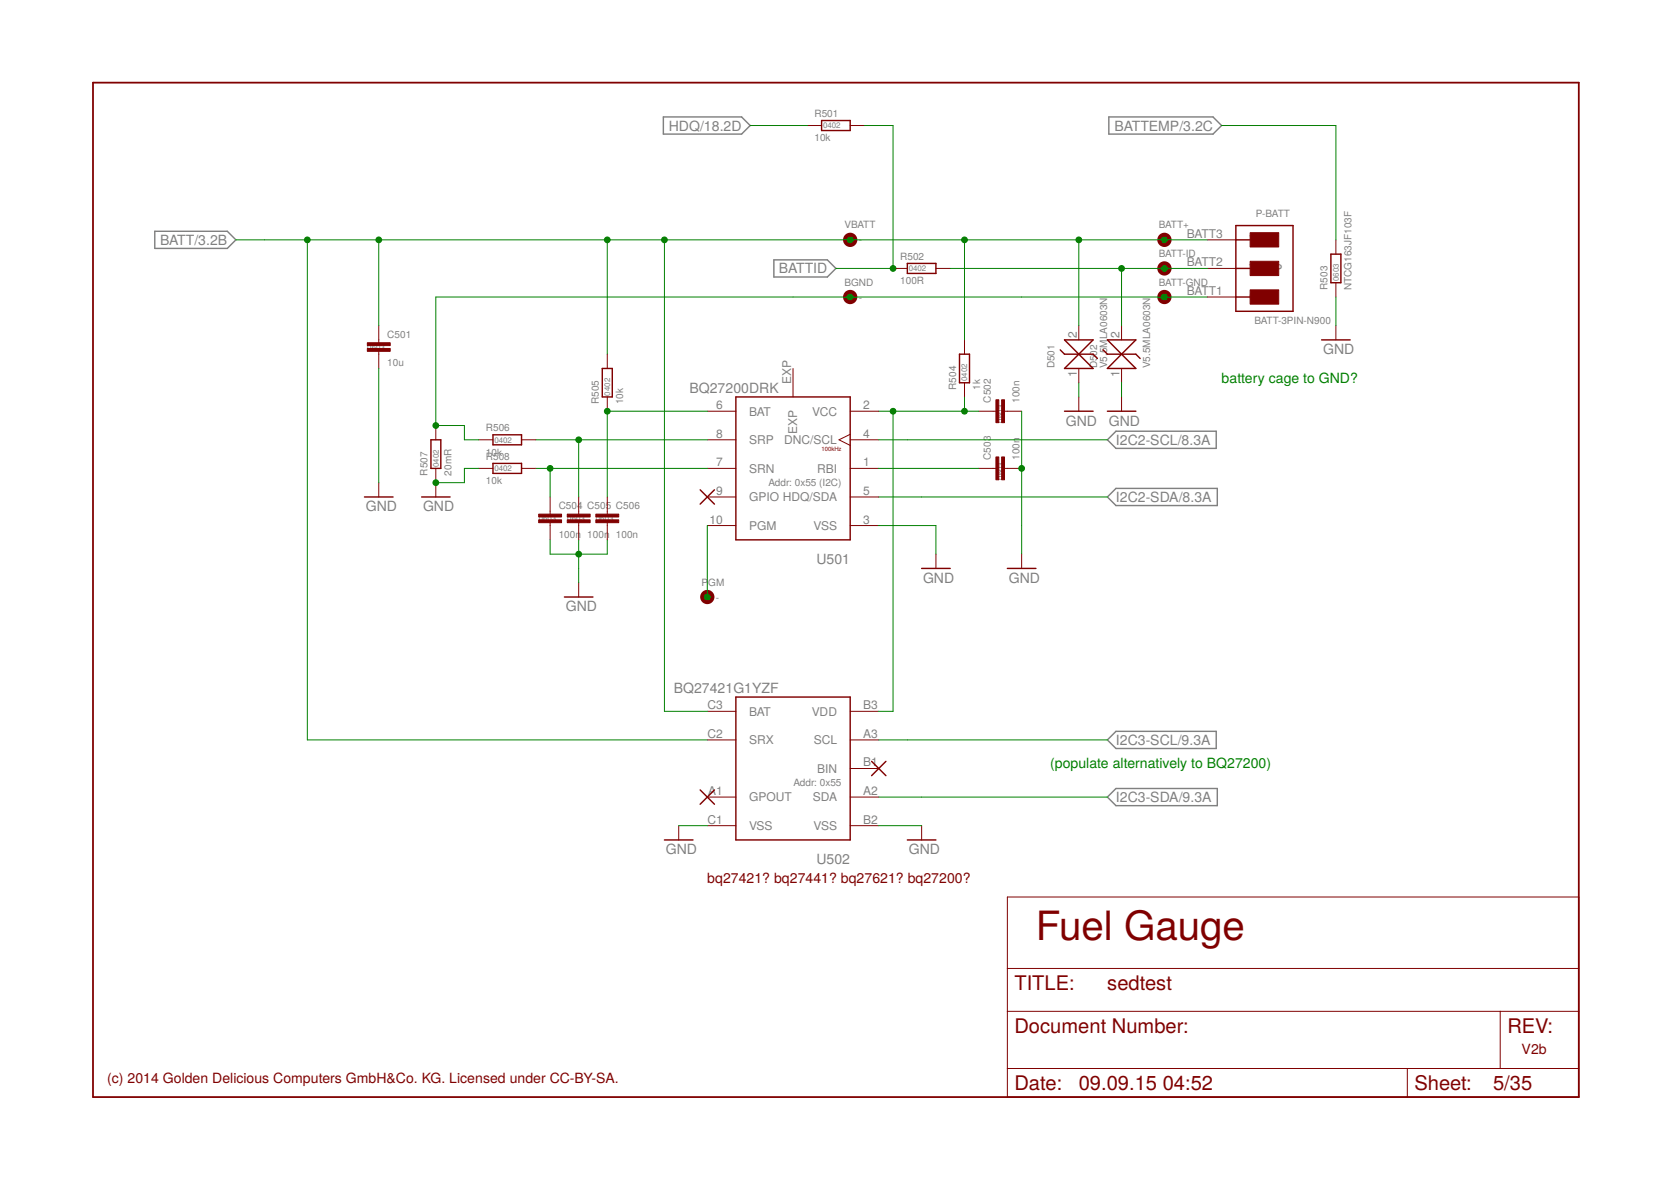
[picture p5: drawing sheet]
<svg xmlns="http://www.w3.org/2000/svg" width="297mm" height="210mm" viewBox="0 0 297 210" stroke-linecap="round" stroke-linejoin="round" font-family="sans-serif">
<path d="M117.9 20.8h13.9l1.5 1.5-1.5 1.5h-13.9zM197.1 20.8h18.5l1.5 1.5-1.5 1.5h-18.5zM27.5 41.1h12.9l1.5 1.5-1.5 1.6h-12.9zM137.6 46.2h9.5l1.5 1.5-1.5 1.5h-9.5zM196.8 78.2l1.6-1.6h17.8v3.1h-17.8zM196.8 88.3l1.6-1.5h18v3.1h-18zM196.8 131.5l1.6-1.5h17.8v3h-17.8zM196.8 141.7l1.6-1.6h18v3.1h-18z" fill="none" stroke="#808080" stroke-width=".25"/>
<path d="M16.5 14.7h264.1v180.3h-264.1z" fill="none" stroke="#800000" stroke-width=".32"/>
<g fill="none" stroke="#800000" stroke-width=".18">
<path d="M143.5 22.3h2.5M151.1 22.3h2.6M67.3 57.9v3M158.7 47.7h2.6M166.4 47.7h2.5M191.8 57.9v2.5M199.4 57.9v2.5M214.6 42.6h5.1M214.6 47.7h5.1M214.6 52.8h5.1M237.5 42.6v2.6M237.5 50.2v2.6"/>
<path d="M237.5 57.9v2.5M67.3 62.4v3.1M77.5 75.6v2.6M85.1 78.2h2.5M92.7 78.2h2.5M107.9 62.9v2.6M107.9 70.5v2.6M125.7 73.1h5.1M125.7 78.2h5.1M141 65.5v5M151.1 73.1h5.1M151.1 78.2h5.1"/>
<path d="M151.1 77.2l-2 1 2 1M171.4 60.4v2.5M171.4 68v2.5M174 73.1h3M178.6 73.1h3M191.8 65.5v2.5M191.8 70.5v2.6M199.4 65.5v2.5M199.4 70.5v2.6M67.3 85.8v2.5M77.5 83.2v5.1M85.1 83.2h2.5"/>
<path d="M92.7 83.2h2.5M97.8 88.3v3.1M97.8 92.9v3M102.9 88.3v3.1M102.9 92.9v3M107.9 88.3v3.1M107.9 92.9v3M125.7 83.2h5.1M125.7 88.3h5.1M125.7 93.4h5.1M151.1 83.2h5.1M151.1 88.3h5.1"/>
<path d="M151.1 93.4h5.1M166.4 98.5v2.5M174 83.2h3M178.6 83.2h3M181.6 98.5v2.5M102.9 103.6v2.5M125.7 126.4h5.1M125.7 131.5h5.1M151.1 126.4h5.1M151.1 131.5h5.1M151.1 136.6h5.1M120.6 146.7v2.6"/>
<path d="M125.7 141.7h5.1M125.7 146.7h5.1M151.1 141.7h5.1M151.1 146.7h5.1M163.8 146.7v2.6M179.1 159.4h101.5v35.6h-101.5zM179.1 179.7h101.5M179.1 172.1h101.5M266.7 179.7v10.2M179.1 189.9h101.5M250.2 189.9v5.1"/>
</g>
<g fill="none" stroke="#800000" stroke-width=".25">
<path d="M146 21.4h5.1v1.8h-5.1zM161.3 46.8h5.1v1.8h-5.1zM219.7 40.1h10.1v15.2h-10.1zM219.7 42.6h2.5M219.7 47.7h2.5M219.7 52.8h2.5M236.6 45.2h1.8v5h-1.8zM76.6 78.2h1.8v5h-1.8zM87.6 77.3h5.1v1.8h-5.1zM107.1 65.5h1.7v5h-1.7zM130.8 70.5h20.3v25.4h-20.3zM170.6 62.9h1.7v5.1h-1.7z"/>
<path d="M188.5 62.2l.7 .7h5.1l.8 .8M189.2 60.4h5.1l-5.1 5.1h5.1zM189.2 73.1h5.1M196.1 62.2l.7 .7h5.1l.8 .8M196.8 60.4h5.1l-2.5 2.5zM196.8 73.1h5.1M199.4 62.9l2.5 2.6h-5.1zM234.9 60.4h5.1M64.8 88.3h5.1M75 88.3h5M87.6 82.4h5.1v1.7h-5.1zM124.5 87.1l2.5 2.5"/>
<path d="M127 87.1l-2.5 2.5M100.3 106.1h5.1M163.8 101h5.1M179.1 101h5M130.8 123.9h20.3v25.4h-20.3zM154.9 135.3l2.6 2.6M157.5 135.3l-2.6 2.6M118.1 149.3h5.1M124.5 140.4l2.5 2.5M127 140.4l-2.5 2.5M161.3 149.3h5.1"/>
</g>
<g fill="#800000" stroke="#800000" stroke-width=".18">
<path d="M222.2 41.4h5.1v2.5h-5.1z"/>
<path d="M222.2 46.4h5.1v2.6h-5.1z"/>
<path d="M222.2 51.5h5.1v2.6h-5.1z"/>
<path d="M65.3 61.9h4.1v.5h-4.1z"/>
<path d="M65.3 60.9h4.1v.5h-4.1z"/>
<path d="M95.8 92.4h4v.5h-4z"/>
<path d="M95.8 91.4h4v.5h-4z"/>
<path d="M100.8 92.4h4.1v.5h-4.1z"/>
<path d="M100.8 91.4h4.1v.5h-4.1z"/>
<path d="M105.9 92.4h4.1v.5h-4.1z"/>
<path d="M105.9 91.4h4.1v.5h-4.1z"/>
<path d="M178.1 71.1h.5v4h-.5z"/>
<path d="M177 71.1h.5v4h-.5z"/>
<path d="M178.1 81.2h.5v4.1h-.5z"/>
<path d="M177 81.2h.5v4.1h-.5z"/>
</g>
<g fill="none" stroke="#800000" stroke-width="1.3">
<circle cx="151.1" cy="52.8" r=".64"/>
<circle cx="151.1" cy="42.6" r=".64"/>
<circle cx="207" cy="52.8" r=".64"/>
<circle cx="207" cy="47.7" r=".64"/>
<circle cx="207" cy="42.6" r=".64"/>
<circle cx="125.7" cy="106.1" r=".64"/>
</g>
<g fill="none" stroke="#008000" stroke-width=".18">
<path d="M133.3 22.3h10.2M153.7 22.3h5v25.4h-10.1M217.1 22.3h20.4v20.3M41.9 42.6h172.7M54.6 42.6v88.9h71.1M67.3 42.6v15.3M107.9 42.6v20.3M118.1 42.6v83.8h7.6M168.9 47.7h45.7M171.4 42.6v17.8M191.8 42.6v15.3M199.4 47.7v10.2"/>
<path d="M214.6 52.8h-137.1v22.8h5v2.6h2.6M237.5 52.8v5.1M67.3 65.5v20.3M95.2 78.2h30.5M102.9 78.2v10.1M125.7 73.1h-17.8v15.2M156.2 73.1h17.8M156.2 78.2h40.6M158.7 73.1v53.3h-2.5M171.4 70.5v2.6M181.6 73.1v25.4M191.8 68v2.5"/>
<path d="M199.4 68v2.5M85.1 83.2h-2.6v2.6h-5M95.2 83.2h30.5M97.8 95.9v2.6h10.1v-2.6M97.8 83.2v5.1M102.9 95.9v7.7M125.7 93.4v12.7M156.2 83.2h17.8M156.2 93.4h10.2v5.1M156.2 88.3h40.6M156.2 131.5h40.6M120.6 146.7h5.1"/>
<path d="M156.2 146.7h7.6M156.2 141.7h40.6"/>
</g>
<g fill="#008000" stroke="#008000" stroke-width=".18">
<circle cx="77.5" cy="85.8" r=".51"/>
<circle cx="102.9" cy="98.5" r=".51"/>
<circle cx="181.6" cy="83.2" r=".51"/>
<circle cx="158.7" cy="47.7" r=".51"/>
<circle cx="151.1" cy="42.6" r=".51"/>
<circle cx="67.3" cy="42.6" r=".51"/>
<circle cx="107.9" cy="42.6" r=".51"/>
<circle cx="171.4" cy="42.6" r=".51"/>
<circle cx="118.1" cy="42.6" r=".51"/>
<circle cx="54.6" cy="42.6" r=".51"/>
<circle cx="207" cy="42.6" r=".51"/>
<circle cx="191.8" cy="42.6" r=".51"/>
<circle cx="107.9" cy="73.1" r=".51"/>
<circle cx="102.9" cy="78.2" r=".51"/>
<circle cx="97.8" cy="83.2" r=".51"/>
<circle cx="125.7" cy="106.1" r=".51"/>
<circle cx="171.4" cy="73.1" r=".51"/>
<circle cx="158.7" cy="73.1" r=".51"/>
<circle cx="207" cy="47.7" r=".51"/>
<circle cx="199.4" cy="47.7" r=".51"/>
<circle cx="77.5" cy="75.6" r=".51"/>
<circle cx="207" cy="52.8" r=".51"/>
<circle cx="151.1" cy="52.8" r=".51"/>
</g>
<text font-size="7.2" fill="#800000" x="184.1" y="167.1">Fuel Gauge</text>
<g font-size="3.6" fill="#800000">
<text x="180.3" y="175.9">TITLE:</text>
<text x="196.8" y="175.9">sedtest</text>
<text x="180.3" y="183.6">Document Number:</text>
<text x="267.9" y="183.6">REV:</text>
<text x="180.3" y="193.7">Date:</text>
<text x="191.8" y="193.7">09.09.15</text>
<text x="206.7" y="193.7">04:52</text>
<text x="251.4" y="193.7">Sheet:</text>
<text x="265.4" y="193.7">5/35</text>
</g>
<g font-size="2.5" fill="#808080">
<text x="118.9" y="23.2">HDQ/18.2D</text>
<text x="198.1" y="23.2">BATTEMP/3.2C</text>
<text x="28.4" y="43.5">BATT/3.2B</text>
<text x="138.5" y="48.6">BATTID</text>
<text x="235.2" y="62.9">GND</text>
<text x="122.6" y="69.8">BQ27200DRK</text>
<text x="189.5" y="75.6">GND</text>
<text x="197.1" y="75.6">GND</text>
<text x="198.4" y="79.1">I2C2-SCL/8.3A</text>
<text x="198.4" y="89.2">I2C2-SDA/8.3A</text>
<text x="65" y="90.9">GND</text>
<text x="75.2" y="90.9">GND</text>
<text x="145.1" y="100.3">U501</text>
<text x="164.1" y="103.6">GND</text>
<text x="179.3" y="103.6">GND</text>
<text x="100.6" y="108.6">GND</text>
<text x="119.8" y="123.1">BQ27421G1YZF</text>
<text x="198.4" y="132.4">I2C3-SCL/9.3A</text>
<text x="198.4" y="142.5">I2C3-SDA/9.3A</text>
<text x="118.4" y="151.8">GND</text>
<text x="145.1" y="153.6">U502</text>
<text x="161.5" y="151.8">GND</text>
</g>
<g font-size="2.5" fill="#008000">
<text x="217.2" y="68">battery cage to GND?</text>
<text x="186.7" y="136.6">(populate alternatively to BQ27200)</text>
</g>
<g font-size="2.5" fill="#800000">
<text x="125.7" y="156.9">bq27421? bq27441? bq27621? bq27200?</text>
<text x="270.5" y="187.4">V2b</text>
<text x="19.1" y="192.4">(c) 2014 Golden Delicious Computers GmbH&amp;Co. KG. Licensed under CC-BY-SA.</text>
</g>
<g font-size="2.1" fill="#808080">
<text x="211" y="42.3">BATT3</text>
<text x="211" y="47.3">BATT2</text>
<text x="222" y="43.4">VBAT</text>
<text x="211" y="52.4">BATT1</text>
<text x="222" y="48.5">TEMP</text>
<text x="222" y="53.5">GND</text>
<text x="191.4" y="60" transform="rotate(-90 191.4 60)">2</text>
<text x="199" y="60" transform="rotate(-90 199 60)">2</text>
<text x="140.6" y="68.2" transform="rotate(-90 140.6 68.2)">EXP</text>
<text x="191.4" y="67" transform="rotate(-90 191.4 67)">1</text>
<text x="199" y="67" transform="rotate(-90 199 67)">1</text>
<text x="127.3" y="72.7">6</text>
<text x="127.3" y="77.8">8</text>
<text x="133.1" y="73.9">BAT</text>
<text x="141.7" y="77.1" transform="rotate(-90 141.7 77.1)">EXP</text>
<text x="144.4" y="73.9">VCC</text>
<text x="153.5" y="77.8">4</text>
<text x="153.5" y="72.7">2</text>
<text x="127.3" y="82.9">7</text>
<text x="133.1" y="78.9">SRP</text>
<text x="139.4" y="78.9">DNC/SCL</text>
<text x="153.5" y="82.9">1</text>
<text x="127.3" y="88">9</text>
<text x="133.1" y="84">SRN</text>
<text x="133.1" y="89.1">GPIO HDQ/SDA</text>
<text x="145.2" y="84">RBI</text>
<text x="153.5" y="88">5</text>
<text x="126.1" y="93.1">10</text>
<text x="133.1" y="94.2">PGM</text>
<text x="144.6" y="94.2">VSS</text>
<text x="153.5" y="93.1">3</text>
<text x="125.7" y="126.1">C3</text>
<text x="125.7" y="131.1">C2</text>
<text x="133.1" y="127.2">BAT</text>
<text x="144.3" y="127.2">VDD</text>
<text x="153.5" y="131.1">A3</text>
<text x="153.5" y="126.1">B3</text>
<text x="133.1" y="132.3">SRX</text>
<text x="144.6" y="132.3">SCL</text>
<text x="145.2" y="137.3">BIN</text>
<text x="153.5" y="136.2">B1</text>
<text x="125.9" y="141.3">A1</text>
<text x="133.1" y="142.4">GPOUT</text>
<text x="144.5" y="142.4">SDA</text>
<text x="153.5" y="141.3">A2</text>
<text x="125.7" y="146.4">C1</text>
<text x="133.1" y="147.5">VSS</text>
<text x="144.6" y="147.5">VSS</text>
<text x="153.5" y="146.4">B2</text>
</g>
<g font-size="1.8" fill="#808080">
<text x="144.8" y="20.8">R501</text>
<text x="144.8" y="25.1">10k</text>
<text x="150.1" y="40.6">VBATT</text>
<text x="206" y="40.6">BATT+</text>
<text x="223.3" y="38.6">P-BATT</text>
<text x="152.7" y="43.3">-</text>
<text x="160" y="46.2">R502</text>
<text x="206" y="45.7">BATT-ID</text>
<text x="150.1" y="50.8">BGND</text>
<text x="152.7" y="53.4">-</text>
<text x="160" y="50.5">100R</text>
<text x="206" y="50.8">BATT-GND</text>
<text x="236" y="51.5" transform="rotate(-90 236 51.5)">R503</text>
<text x="240.3" y="51.5" transform="rotate(-90 240.3 51.5)">NTCG163JF103F</text>
<text x="223" y="57.6">BATT-3PIN-N900</text>
<text x="68.8" y="65.1">10u</text>
<text x="68.8" y="60">C501</text>
<text x="187.4" y="65.5" transform="rotate(-90 187.4 65.5)">D501</text>
<text x="195.1" y="65.5" transform="rotate(-90 195.1 65.5)">D502</text>
<text x="196.8" y="65.5" transform="rotate(-90 196.8 65.5)">V5.5MLA0603N</text>
<text x="204.5" y="65.5" transform="rotate(-90 204.5 65.5)">V5.5MLA0603N</text>
<text x="106.5" y="71.8" transform="rotate(-90 106.5 71.8)">R505</text>
<text x="110.7" y="71.8" transform="rotate(-90 110.7 71.8)">10k</text>
<text x="169.9" y="69.3" transform="rotate(-90 169.9 69.3)">R504</text>
<text x="174.2" y="69.3" transform="rotate(-90 174.2 69.3)">1k</text>
<text x="176.1" y="71.6" transform="rotate(-90 176.1 71.6)">C502</text>
<text x="181.2" y="71.6" transform="rotate(-90 181.2 71.6)">100n</text>
<text x="86.4" y="76.7">R506</text>
<text x="86.4" y="81">10k</text>
<text x="86.4" y="81.8">R508</text>
<text x="176.1" y="81.7" transform="rotate(-90 176.1 81.7)">C503</text>
<text x="181.2" y="81.7" transform="rotate(-90 181.2 81.7)">100n</text>
<text x="76" y="84.5" transform="rotate(-90 76 84.5)">R507</text>
<text x="80.3" y="84.5" transform="rotate(-90 80.3 84.5)">20mR</text>
<text x="86.4" y="86">10k</text>
<text x="136.6" y="86.3">Addr: 0x55 (I2C)</text>
<text x="99.3" y="95.6">100n</text>
<text x="99.3" y="90.5">C504 C505 C506</text>
<text x="104.4" y="95.6">100n</text>
<text x="109.5" y="95.6">100n</text>
<text x="124.7" y="104.1">P</text>
<text x="125.9" y="104.1">GM</text>
<text x="127.3" y="106.7">-</text>
<text x="141" y="139.6">Addr: 0x55</text>
</g>
<g font-size="1.4" fill="#808080">
<text x="146.3" y="22.8">0402</text>
<text x="161.5" y="48.2">0402</text>
<text x="238" y="50" transform="rotate(-90 238 50)">0603</text>
<text x="65.3" y="62.2">0603</text>
<text x="108.5" y="70.3" transform="rotate(-90 108.5 70.3)">0402</text>
<text x="172" y="67.8" transform="rotate(-90 172 67.8)">0402</text>
<text x="178.3" y="75.1" transform="rotate(-90 178.3 75.1)">0603</text>
<text x="78" y="83" transform="rotate(-90 78 83)">0402</text>
<text x="87.9" y="78.7">0402</text>
<text x="87.9" y="83.8">0402</text>
<text x="178.3" y="85.3" transform="rotate(-90 178.3 85.3)">0603</text>
<text x="95.8" y="92.7">0603</text>
<text x="100.8" y="92.7">0603</text>
<text x="105.9" y="92.7">0603</text>
</g>
<text font-size="1.1" fill="#800000" x="146" y="80.2">100kHz</text>
</svg>
